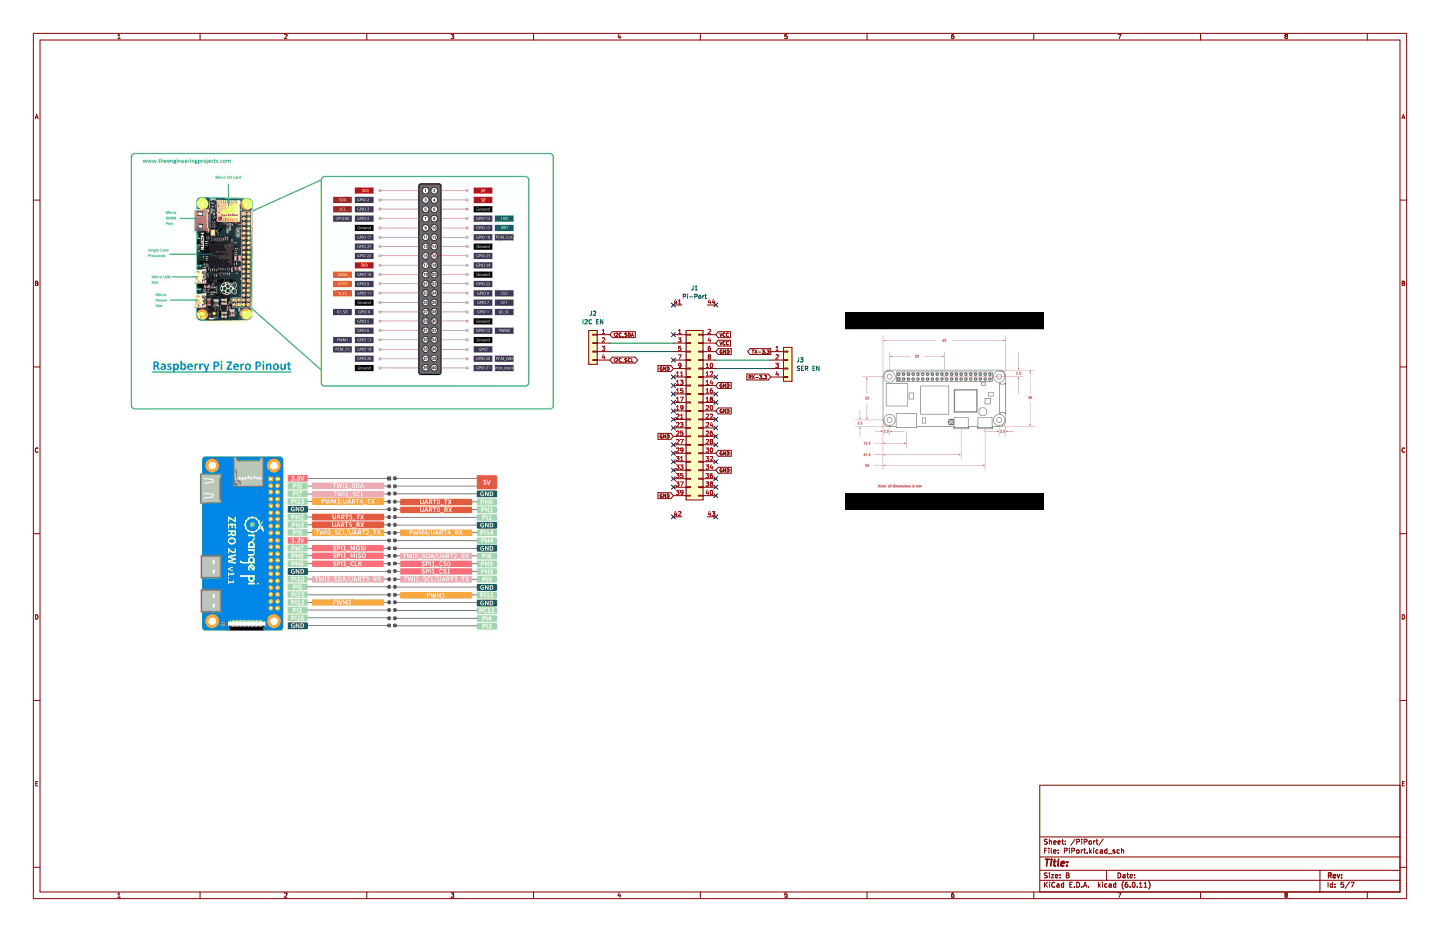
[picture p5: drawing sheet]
(kicad_sch (version 20211123) (generator eeschema)

 (paper "B")

 (lib_symbols
  (symbol "Connector_Generic:Conn_01x04" (pin_names (offset 1.016) hide) (in_bom yes) (on_board yes)
   (property "Reference" "J" (id 0) (at 0 5.08 0) (effects (font (size 1.27 1.27))))
   (property "Value" "Conn_01x04" (id 1) (at 0 -7.62 0) (effects (font (size 1.27 1.27))))
   (property "Footprint" "" (id 2) (at 0 0 0) (effects (font (size 1.27 1.27)) hide))
   (property "Datasheet" "~" (id 3) (at 0 0 0) (effects (font (size 1.27 1.27)) hide))
   (symbol "Conn_01x04_1_1"
    (rectangle (start -1.27 -4.953) (end 0 -5.207) (stroke (width 0.1524) (type default) (color 0 0 0 0)) (fill (type none)))
    (rectangle (start -1.27 -2.413) (end 0 -2.667) (stroke (width 0.1524) (type default) (color 0 0 0 0)) (fill (type none)))
    (rectangle (start -1.27 0.127) (end 0 -0.127) (stroke (width 0.1524) (type default) (color 0 0 0 0)) (fill (type none)))
    (rectangle (start -1.27 2.667) (end 0 2.413) (stroke (width 0.1524) (type default) (color 0 0 0 0)) (fill (type none)))
    (rectangle (start -1.27 3.81) (end 1.27 -6.35) (stroke (width 0.254) (type default) (color 0 0 0 0)) (fill (type background)))
    (pin passive line (at -5.08 2.54 0) (length 3.81) (name "Pin_1" (effects (font (size 1.27 1.27)))) (number "1" (effects (font (size 1.27 1.27)))))
    (pin passive line (at -5.08 0 0) (length 3.81) (name "Pin_2" (effects (font (size 1.27 1.27)))) (number "2" (effects (font (size 1.27 1.27)))))
    (pin passive line (at -5.08 -2.54 0) (length 3.81) (name "Pin_3" (effects (font (size 1.27 1.27)))) (number "3" (effects (font (size 1.27 1.27)))))
    (pin passive line (at -5.08 -5.08 0) (length 3.81) (name "Pin_4" (effects (font (size 1.27 1.27)))) (number "4" (effects (font (size 1.27 1.27)))))))
  (symbol "Pi-Port:Pi-Port" (pin_names (offset 1.016) hide) (in_bom yes) (on_board yes)
   (property "Reference" "J7" (id 0) (at 1.27 29.21 0) (effects (font (size 1.27 1.27))))
   (property "Value" "Pi-Port" (id 1) (at 1.27 26.67 0) (effects (font (size 1.27 1.27))))
   (property "Footprint" "Connector_PinHeader_2.54mm:PinHeader_2x20_P2.54mm_Vertical" (id 2) (at 0 0 0) (effects (font (size 1.27 1.27)) hide))
   (property "Datasheet" "~" (id 3) (at 0 0 0) (effects (font (size 1.27 1.27)) hide))
   (symbol "Pi-Port_1_1"
    (rectangle (start -1.27 -25.273) (end 0 -25.527) (stroke (width 0.1524) (type default) (color 0 0 0 0)) (fill (type none)))
    (rectangle (start -1.27 -22.733) (end 0 -22.987) (stroke (width 0.1524) (type default) (color 0 0 0 0)) (fill (type none)))
    (rectangle (start -1.27 -20.193) (end 0 -20.447) (stroke (width 0.1524) (type default) (color 0 0 0 0)) (fill (type none)))
    (rectangle (start -1.27 -17.653) (end 0 -17.907) (stroke (width 0.1524) (type default) (color 0 0 0 0)) (fill (type none)))
    (rectangle (start -1.27 -15.113) (end 0 -15.367) (stroke (width 0.1524) (type default) (color 0 0 0 0)) (fill (type none)))
    (rectangle (start -1.27 -12.573) (end 0 -12.827) (stroke (width 0.1524) (type default) (color 0 0 0 0)) (fill (type none)))
    (rectangle (start -1.27 -10.033) (end 0 -10.287) (stroke (width 0.1524) (type default) (color 0 0 0 0)) (fill (type none)))
    (rectangle (start -1.27 -7.493) (end 0 -7.747) (stroke (width 0.1524) (type default) (color 0 0 0 0)) (fill (type none)))
    (rectangle (start -1.27 -4.953) (end 0 -5.207) (stroke (width 0.1524) (type default) (color 0 0 0 0)) (fill (type none)))
    (rectangle (start -1.27 -2.413) (end 0 -2.667) (stroke (width 0.1524) (type default) (color 0 0 0 0)) (fill (type none)))
    (rectangle (start -1.27 0.127) (end 0 -0.127) (stroke (width 0.1524) (type default) (color 0 0 0 0)) (fill (type none)))
    (rectangle (start -1.27 2.667) (end 0 2.413) (stroke (width 0.1524) (type default) (color 0 0 0 0)) (fill (type none)))
    (rectangle (start -1.27 5.207) (end 0 4.953) (stroke (width 0.1524) (type default) (color 0 0 0 0)) (fill (type none)))
    (rectangle (start -1.27 7.747) (end 0 7.493) (stroke (width 0.1524) (type default) (color 0 0 0 0)) (fill (type none)))
    (rectangle (start -1.27 10.287) (end 0 10.033) (stroke (width 0.1524) (type default) (color 0 0 0 0)) (fill (type none)))
    (rectangle (start -1.27 12.827) (end 0 12.573) (stroke (width 0.1524) (type default) (color 0 0 0 0)) (fill (type none)))
    (rectangle (start -1.27 15.367) (end 0 15.113) (stroke (width 0.1524) (type default) (color 0 0 0 0)) (fill (type none)))
    (rectangle (start -1.27 17.907) (end 0 17.653) (stroke (width 0.1524) (type default) (color 0 0 0 0)) (fill (type none)))
    (rectangle (start -1.27 20.447) (end 0 20.193) (stroke (width 0.1524) (type default) (color 0 0 0 0)) (fill (type none)))
    (rectangle (start -1.27 22.987) (end 0 22.733) (stroke (width 0.1524) (type default) (color 0 0 0 0)) (fill (type none)))
    (rectangle (start -1.27 24.13) (end 3.81 -26.67) (stroke (width 0.254) (type default) (color 0 0 0 0)) (fill (type background)))
    (rectangle (start 3.81 -25.273) (end 2.54 -25.527) (stroke (width 0.1524) (type default) (color 0 0 0 0)) (fill (type none)))
    (rectangle (start 3.81 -22.733) (end 2.54 -22.987) (stroke (width 0.1524) (type default) (color 0 0 0 0)) (fill (type none)))
    (rectangle (start 3.81 -20.193) (end 2.54 -20.447) (stroke (width 0.1524) (type default) (color 0 0 0 0)) (fill (type none)))
    (rectangle (start 3.81 -17.653) (end 2.54 -17.907) (stroke (width 0.1524) (type default) (color 0 0 0 0)) (fill (type none)))
    (rectangle (start 3.81 -15.113) (end 2.54 -15.367) (stroke (width 0.1524) (type default) (color 0 0 0 0)) (fill (type none)))
    (rectangle (start 3.81 -12.573) (end 2.54 -12.827) (stroke (width 0.1524) (type default) (color 0 0 0 0)) (fill (type none)))
    (rectangle (start 3.81 -10.033) (end 2.54 -10.287) (stroke (width 0.1524) (type default) (color 0 0 0 0)) (fill (type none)))
    (rectangle (start 3.81 -7.493) (end 2.54 -7.747) (stroke (width 0.1524) (type default) (color 0 0 0 0)) (fill (type none)))
    (rectangle (start 3.81 -4.953) (end 2.54 -5.207) (stroke (width 0.1524) (type default) (color 0 0 0 0)) (fill (type none)))
    (rectangle (start 3.81 -2.413) (end 2.54 -2.667) (stroke (width 0.1524) (type default) (color 0 0 0 0)) (fill (type none)))
    (rectangle (start 3.81 0.127) (end 2.54 -0.127) (stroke (width 0.1524) (type default) (color 0 0 0 0)) (fill (type none)))
    (rectangle (start 3.81 2.667) (end 2.54 2.413) (stroke (width 0.1524) (type default) (color 0 0 0 0)) (fill (type none)))
    (rectangle (start 3.81 5.207) (end 2.54 4.953) (stroke (width 0.1524) (type default) (color 0 0 0 0)) (fill (type none)))
    (rectangle (start 3.81 7.747) (end 2.54 7.493) (stroke (width 0.1524) (type default) (color 0 0 0 0)) (fill (type none)))
    (rectangle (start 3.81 10.287) (end 2.54 10.033) (stroke (width 0.1524) (type default) (color 0 0 0 0)) (fill (type none)))
    (rectangle (start 3.81 12.827) (end 2.54 12.573) (stroke (width 0.1524) (type default) (color 0 0 0 0)) (fill (type none)))
    (rectangle (start 3.81 15.367) (end 2.54 15.113) (stroke (width 0.1524) (type default) (color 0 0 0 0)) (fill (type none)))
    (rectangle (start 3.81 17.907) (end 2.54 17.653) (stroke (width 0.1524) (type default) (color 0 0 0 0)) (fill (type none)))
    (rectangle (start 3.81 20.447) (end 2.54 20.193) (stroke (width 0.1524) (type default) (color 0 0 0 0)) (fill (type none)))
    (rectangle (start 3.81 22.987) (end 2.54 22.733) (stroke (width 0.1524) (type default) (color 0 0 0 0)) (fill (type none)))
    (pin passive line (at -5.08 22.86 0) (length 3.81) (name "Pin_1" (effects (font (size 1.27 1.27)))) (number "1" (effects (font (size 1.27 1.27)))))
    (pin passive line (at 7.62 12.7 180) (length 3.81) (name "Pin_10" (effects (font (size 1.27 1.27)))) (number "10" (effects (font (size 1.27 1.27)))))
    (pin passive line (at -5.08 10.16 0) (length 3.81) (name "Pin_11" (effects (font (size 1.27 1.27)))) (number "11" (effects (font (size 1.27 1.27)))))
    (pin passive line (at 7.62 10.16 180) (length 3.81) (name "Pin_12" (effects (font (size 1.27 1.27)))) (number "12" (effects (font (size 1.27 1.27)))))
    (pin passive line (at -5.08 7.62 0) (length 3.81) (name "Pin_13" (effects (font (size 1.27 1.27)))) (number "13" (effects (font (size 1.27 1.27)))))
    (pin passive line (at 7.62 7.62 180) (length 3.81) (name "Pin_14" (effects (font (size 1.27 1.27)))) (number "14" (effects (font (size 1.27 1.27)))))
    (pin passive line (at -5.08 5.08 0) (length 3.81) (name "Pin_15" (effects (font (size 1.27 1.27)))) (number "15" (effects (font (size 1.27 1.27)))))
    (pin passive line (at 7.62 5.08 180) (length 3.81) (name "Pin_16" (effects (font (size 1.27 1.27)))) (number "16" (effects (font (size 1.27 1.27)))))
    (pin passive line (at -5.08 2.54 0) (length 3.81) (name "Pin_17" (effects (font (size 1.27 1.27)))) (number "17" (effects (font (size 1.27 1.27)))))
    (pin passive line (at 7.62 2.54 180) (length 3.81) (name "Pin_18" (effects (font (size 1.27 1.27)))) (number "18" (effects (font (size 1.27 1.27)))))
    (pin passive line (at -5.08 0 0) (length 3.81) (name "Pin_19" (effects (font (size 1.27 1.27)))) (number "19" (effects (font (size 1.27 1.27)))))
    (pin passive line (at 7.62 22.86 180) (length 3.81) (name "Pin_2" (effects (font (size 1.27 1.27)))) (number "2" (effects (font (size 1.27 1.27)))))
    (pin passive line (at 7.62 0 180) (length 3.81) (name "Pin_20" (effects (font (size 1.27 1.27)))) (number "20" (effects (font (size 1.27 1.27)))))
    (pin passive line (at -5.08 -2.54 0) (length 3.81) (name "Pin_21" (effects (font (size 1.27 1.27)))) (number "21" (effects (font (size 1.27 1.27)))))
    (pin passive line (at 7.62 -2.54 180) (length 3.81) (name "Pin_22" (effects (font (size 1.27 1.27)))) (number "22" (effects (font (size 1.27 1.27)))))
    (pin passive line (at -5.08 -5.08 0) (length 3.81) (name "Pin_23" (effects (font (size 1.27 1.27)))) (number "23" (effects (font (size 1.27 1.27)))))
    (pin passive line (at 7.62 -5.08 180) (length 3.81) (name "Pin_24" (effects (font (size 1.27 1.27)))) (number "24" (effects (font (size 1.27 1.27)))))
    (pin passive line (at -5.08 -7.62 0) (length 3.81) (name "Pin_25" (effects (font (size 1.27 1.27)))) (number "25" (effects (font (size 1.27 1.27)))))
    (pin passive line (at 7.62 -7.62 180) (length 3.81) (name "Pin_26" (effects (font (size 1.27 1.27)))) (number "26" (effects (font (size 1.27 1.27)))))
    (pin passive line (at -5.08 -10.16 0) (length 3.81) (name "Pin_27" (effects (font (size 1.27 1.27)))) (number "27" (effects (font (size 1.27 1.27)))))
    (pin passive line (at 7.62 -10.16 180) (length 3.81) (name "Pin_28" (effects (font (size 1.27 1.27)))) (number "28" (effects (font (size 1.27 1.27)))))
    (pin passive line (at -5.08 -12.7 0) (length 3.81) (name "Pin_29" (effects (font (size 1.27 1.27)))) (number "29" (effects (font (size 1.27 1.27)))))
    (pin passive line (at -5.08 20.32 0) (length 3.81) (name "Pin_3" (effects (font (size 1.27 1.27)))) (number "3" (effects (font (size 1.27 1.27)))))
    (pin passive line (at 7.62 -12.7 180) (length 3.81) (name "Pin_30" (effects (font (size 1.27 1.27)))) (number "30" (effects (font (size 1.27 1.27)))))
    (pin passive line (at -5.08 -15.24 0) (length 3.81) (name "Pin_31" (effects (font (size 1.27 1.27)))) (number "31" (effects (font (size 1.27 1.27)))))
    (pin passive line (at 7.62 -15.24 180) (length 3.81) (name "Pin_32" (effects (font (size 1.27 1.27)))) (number "32" (effects (font (size 1.27 1.27)))))
    (pin passive line (at -5.08 -17.78 0) (length 3.81) (name "Pin_33" (effects (font (size 1.27 1.27)))) (number "33" (effects (font (size 1.27 1.27)))))
    (pin passive line (at 7.62 -17.78 180) (length 3.81) (name "Pin_34" (effects (font (size 1.27 1.27)))) (number "34" (effects (font (size 1.27 1.27)))))
    (pin passive line (at -5.08 -20.32 0) (length 3.81) (name "Pin_35" (effects (font (size 1.27 1.27)))) (number "35" (effects (font (size 1.27 1.27)))))
    (pin passive line (at 7.62 -20.32 180) (length 3.81) (name "Pin_36" (effects (font (size 1.27 1.27)))) (number "36" (effects (font (size 1.27 1.27)))))
    (pin passive line (at -5.08 -22.86 0) (length 3.81) (name "Pin_37" (effects (font (size 1.27 1.27)))) (number "37" (effects (font (size 1.27 1.27)))))
    (pin passive line (at 7.62 -22.86 180) (length 3.81) (name "Pin_38" (effects (font (size 1.27 1.27)))) (number "38" (effects (font (size 1.27 1.27)))))
    (pin passive line (at -5.08 -25.4 0) (length 3.81) (name "Pin_39" (effects (font (size 1.27 1.27)))) (number "39" (effects (font (size 1.27 1.27)))))
    (pin passive line (at 7.62 20.32 180) (length 3.81) (name "Pin_4" (effects (font (size 1.27 1.27)))) (number "4" (effects (font (size 1.27 1.27)))))
    (pin passive line (at 7.62 -25.4 180) (length 3.81) (name "Pin_40" (effects (font (size 1.27 1.27)))) (number "40" (effects (font (size 1.27 1.27)))))
    (pin input line (at -5.08 31.75 0) (length 2.54) (name "MH" (effects (font (size 1.27 1.27)))) (number "41" (effects (font (size 1.27 1.27)))))
    (pin input line (at -5.08 -31.75 0) (length 2.54) (name "MH" (effects (font (size 1.27 1.27)))) (number "42" (effects (font (size 1.27 1.27)))))
    (pin input line (at 7.62 -31.75 180) (length 2.54) (name "MH" (effects (font (size 1.27 1.27)))) (number "43" (effects (font (size 1.27 1.27)))))
    (pin input line (at 7.62 31.75 180) (length 2.54) (name "MH" (effects (font (size 1.27 1.27)))) (number "44" (effects (font (size 1.27 1.27)))))
    (pin passive line (at -5.08 17.78 0) (length 3.81) (name "Pin_5" (effects (font (size 1.27 1.27)))) (number "5" (effects (font (size 1.27 1.27)))))
    (pin passive line (at 7.62 17.78 180) (length 3.81) (name "Pin_6" (effects (font (size 1.27 1.27)))) (number "6" (effects (font (size 1.27 1.27)))))
    (pin passive line (at -5.08 15.24 0) (length 3.81) (name "Pin_7" (effects (font (size 1.27 1.27)))) (number "7" (effects (font (size 1.27 1.27)))))
    (pin passive line (at 7.62 15.24 180) (length 3.81) (name "Pin_8" (effects (font (size 1.27 1.27)))) (number "8" (effects (font (size 1.27 1.27)))))
    (pin passive line (at -5.08 12.7 0) (length 3.81) (name "Pin_9" (effects (font (size 1.27 1.27)))) (number "9" (effects (font (size 1.27 1.27))))))))


 (no_connect (at 214.63 128.27))
 (no_connect (at 201.93 91.44))
 (no_connect (at 201.93 115.57))
 (no_connect (at 201.93 133.35))
 (no_connect (at 201.93 113.03))
 (no_connect (at 214.63 91.44))
 (no_connect (at 201.93 118.11))
 (no_connect (at 214.63 120.65))
 (no_connect (at 214.63 154.94))
 (no_connect (at 214.63 113.03))
 (no_connect (at 214.63 143.51))
 (no_connect (at 214.63 133.35))
 (no_connect (at 201.93 125.73))
 (no_connect (at 201.93 107.95))
 (no_connect (at 214.63 148.59))
 (no_connect (at 201.93 123.19))
 (no_connect (at 201.93 135.89))
 (no_connect (at 201.93 140.97))
 (no_connect (at 214.63 130.81))
 (no_connect (at 201.93 128.27))
 (no_connect (at 214.63 138.43))
 (no_connect (at 214.63 118.11))
 (no_connect (at 201.93 120.65))
 (no_connect (at 201.93 154.94))
 (no_connect (at 214.63 146.05))
 (no_connect (at 201.93 138.43))
 (no_connect (at 201.93 143.51))
 (no_connect (at 201.93 146.05))
 (no_connect (at 201.93 100.33))
 (no_connect (at 214.63 125.73))

 (wire (pts (xy 182.88 102.87) (xy 201.93 102.87)) (stroke (width 0) (type default) (color 0 0 0 0)))
 (wire (pts (xy 214.63 107.95) (xy 231.14 107.95)) (stroke (width 0) (type default) (color 0 0 0 0)))
 (wire (pts (xy 214.63 110.49) (xy 231.14 110.49)) (stroke (width 0) (type default) (color 0 0 0 0)))
 (wire (pts (xy 182.88 105.41) (xy 201.93 105.41)) (stroke (width 0) (type default) (color 0 0 0 0)))

 (image (at 283.21 123.19)
  (data))
 (image (at 104.14 162.56)
  (data))
 (image (at 102.87 85.09)
  (data))

 (global_label "I2C_SCL" (shape bidirectional) (at 182.88 107.95 0) (fields_autoplaced) (effects (font (size 1.016 1.016)) (justify left))
  (property "Intersheet References" "${INTERSHEET_REFS}" (id 0) (at 190.7869 108.0135 0) (effects (font (size 1.016 1.016)) (justify left) hide)))
 (global_label "RX-3.3" (shape input) (at 231.14 113.03 180) (fields_autoplaced) (effects (font (size 1.016 1.016)) (justify right))
  (property "Intersheet References" "${INTERSHEET_REFS}" (id 0) (at 223.6201 113.0935 0) (effects (font (size 1.016 1.016)) (justify right) hide)))
 (global_label "TX-3.3" (shape output) (at 231.14 105.41 180) (fields_autoplaced) (effects (font (size 1.016 1.016)) (justify right))
  (property "Intersheet References" "${INTERSHEET_REFS}" (id 0) (at 223.862 105.4735 0) (effects (font (size 1.016 1.016)) (justify right) hide)))
 (global_label "GND" (shape input) (at 214.63 123.19 0) (fields_autoplaced) (effects (font (size 1.016 1.016)) (justify left))
  (property "Intersheet References" "${INTERSHEET_REFS}" (id 0) (at 219.5857 123.1265 0) (effects (font (size 1.016 1.016)) (justify left) hide)))
 (global_label "GND" (shape input) (at 214.63 135.89 0) (fields_autoplaced) (effects (font (size 1.016 1.016)) (justify left))
  (property "Intersheet References" "${INTERSHEET_REFS}" (id 0) (at 219.5857 135.8265 0) (effects (font (size 1.016 1.016)) (justify left) hide)))
 (global_label "GND" (shape input) (at 201.93 148.59 180) (fields_autoplaced) (effects (font (size 1.016 1.016)) (justify right))
  (property "Intersheet References" "${INTERSHEET_REFS}" (id 0) (at 196.9743 148.6535 0) (effects (font (size 1.016 1.016)) (justify right) hide)))
 (global_label "GND" (shape input) (at 214.63 115.57 0) (fields_autoplaced) (effects (font (size 1.016 1.016)) (justify left))
  (property "Intersheet References" "${INTERSHEET_REFS}" (id 0) (at 219.5857 115.5065 0) (effects (font (size 1.016 1.016)) (justify left) hide)))
 (global_label "VCC" (shape input) (at 214.63 102.87 0) (fields_autoplaced) (effects (font (size 1.016 1.016)) (justify left))
  (property "Intersheet References" "${INTERSHEET_REFS}" (id 0) (at 219.3922 102.8065 0) (effects (font (size 1.016 1.016)) (justify left) hide)))
 (global_label "VCC" (shape input) (at 214.63 100.33 0) (fields_autoplaced) (effects (font (size 1.016 1.016)) (justify left))
  (property "Intersheet References" "${INTERSHEET_REFS}" (id 0) (at 219.3922 100.2665 0) (effects (font (size 1.016 1.016)) (justify left) hide)))
 (global_label "GND" (shape input) (at 201.93 110.49 180) (fields_autoplaced) (effects (font (size 1.016 1.016)) (justify right))
  (property "Intersheet References" "${INTERSHEET_REFS}" (id 0) (at 196.9743 110.5535 0) (effects (font (size 1.016 1.016)) (justify right) hide)))
 (global_label "GND" (shape input) (at 214.63 140.97 0) (fields_autoplaced) (effects (font (size 1.016 1.016)) (justify left))
  (property "Intersheet References" "${INTERSHEET_REFS}" (id 0) (at 219.5857 140.9065 0) (effects (font (size 1.016 1.016)) (justify left) hide)))
 (global_label "GND" (shape input) (at 214.63 105.41 0) (fields_autoplaced) (effects (font (size 1.016 1.016)) (justify left))
  (property "Intersheet References" "${INTERSHEET_REFS}" (id 0) (at 219.5857 105.3465 0) (effects (font (size 1.016 1.016)) (justify left) hide)))
 (global_label "GND" (shape input) (at 201.93 130.81 180) (fields_autoplaced) (effects (font (size 1.016 1.016)) (justify right))
  (property "Intersheet References" "${INTERSHEET_REFS}" (id 0) (at 196.9743 130.8735 0) (effects (font (size 1.016 1.016)) (justify right) hide)))
 (global_label "I2C_SDA" (shape input) (at 182.88 100.33 0) (fields_autoplaced) (effects (font (size 1.016 1.016)) (justify left))
  (property "Intersheet References" "${INTERSHEET_REFS}" (id 0) (at 190.8353 100.3935 0) (effects (font (size 1.016 1.016)) (justify left) hide)))

 (symbol (lib_id "Connector_Generic:Conn_01x04") (at 236.22 107.95 0) (unit 1) (in_bom yes) (on_board yes) (fields_autoplaced)
  (property "Reference" "J3" (id 0) (at 238.76 107.9499 0) (effects (font (size 1.27 1.27)) (justify left)))
  (property "Value" "SER EN" (id 1) (at 238.76 110.4899 0) (effects (font (size 1.27 1.27)) (justify left)))
  (property "Footprint" "Connector_PinHeader_2.54mm:PinHeader_1x04_P2.54mm_Vertical" (id 2) (at 236.22 107.95 0) (effects (font (size 1.27 1.27)) hide))
  (property "Datasheet" "~" (id 3) (at 236.22 107.95 0) (effects (font (size 1.27 1.27)) hide)) (pin "1") (pin "2") (pin "3") (pin "4"))

 (symbol (lib_id "Connector_Generic:Conn_01x04") (at 177.8 102.87 0) (mirror y) (unit 1) (in_bom yes) (on_board yes) (fields_autoplaced)
  (property "Reference" "J2" (id 0) (at 177.8 93.98 0))
  (property "Value" "I2C EN" (id 1) (at 177.8 96.52 0))
  (property "Footprint" "Connector_PinHeader_2.54mm:PinHeader_1x04_P2.54mm_Vertical" (id 2) (at 177.8 102.87 0) (effects (font (size 1.27 1.27)) hide))
  (property "Datasheet" "~" (id 3) (at 177.8 102.87 0) (effects (font (size 1.27 1.27)) hide)) (pin "1") (pin "2") (pin "3") (pin "4"))

 (symbol (lib_id "Pi-Port:Pi-Port") (at 207.01 123.19 0) (unit 1) (in_bom yes) (on_board yes) (fields_autoplaced)
  (property "Reference" "J1" (id 0) (at 208.28 86.36 0))
  (property "Value" "Pi-Port" (id 1) (at 208.28 88.9 0))
  (property "Footprint" "Pi-Port:Pi-Port" (id 2) (at 207.01 123.19 0) (effects (font (size 1.27 1.27)) hide))
  (property "Datasheet" "~" (id 3) (at 207.01 123.19 0) (effects (font (size 1.27 1.27)) hide)) (pin "1") (pin "10") (pin "11") (pin "12") (pin "13") (pin "14") (pin "15") (pin "16") (pin "17") (pin "18") (pin "19") (pin "2") (pin "20") (pin "21") (pin "22") (pin "23") (pin "24") (pin "25") (pin "26") (pin "27") (pin "28") (pin "29") (pin "3") (pin "30") (pin "31") (pin "32") (pin "33") (pin "34") (pin "35") (pin "36") (pin "37") (pin "38") (pin "39") (pin "4") (pin "40") (pin "41") (pin "42") (pin "43") (pin "44") (pin "5") (pin "6") (pin "7") (pin "8") (pin "9")))
